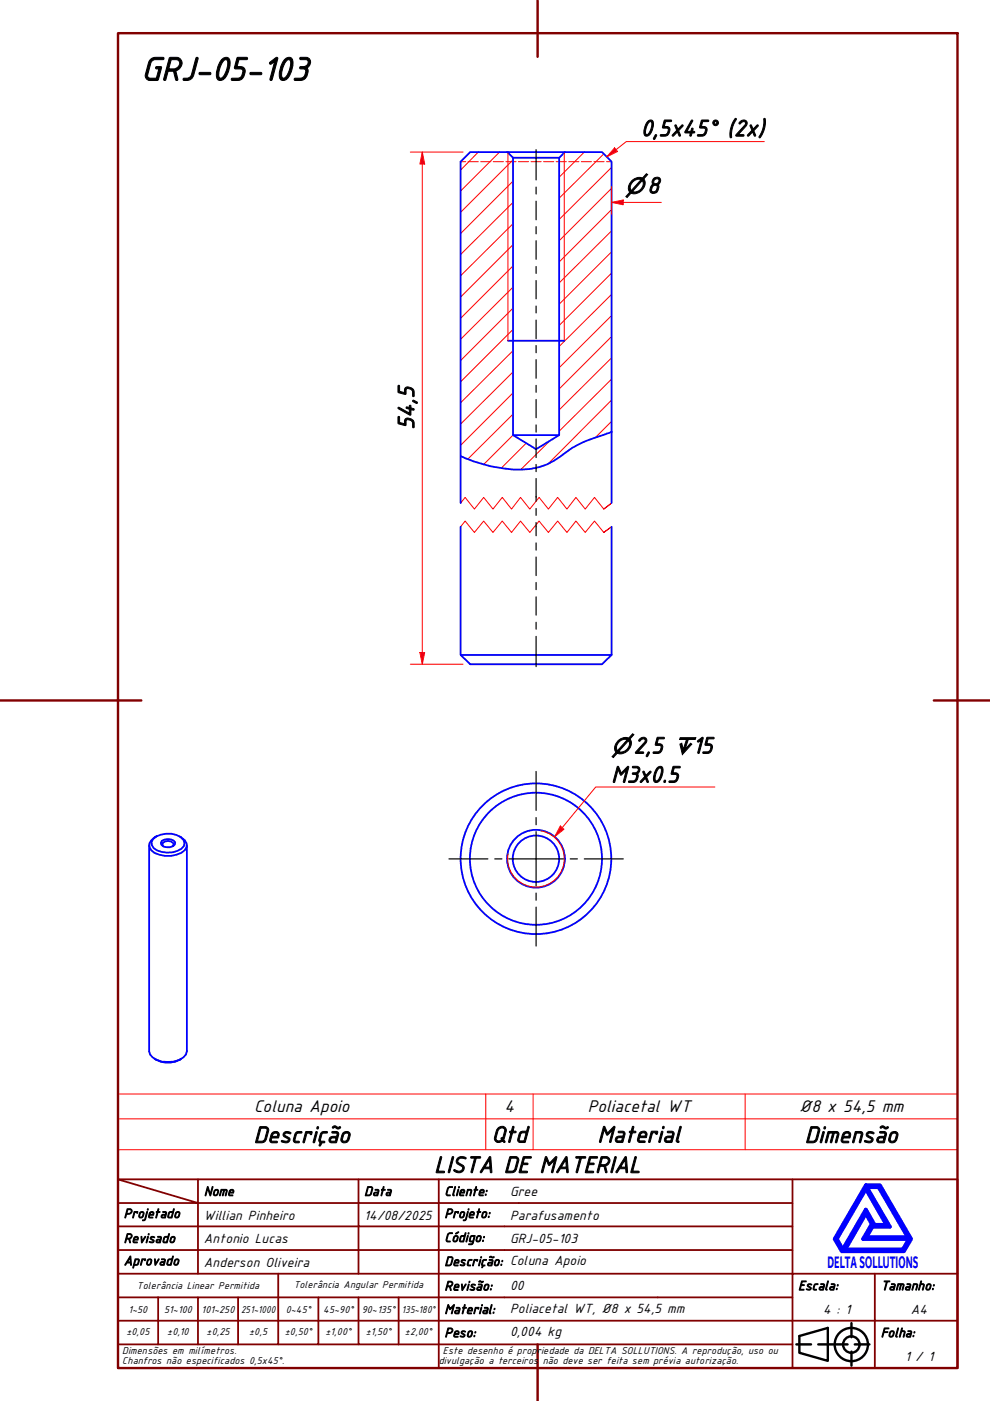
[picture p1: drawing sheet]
<svg xmlns="http://www.w3.org/2000/svg" width="210mm" height="297mm" viewBox="0 0 210 297" stroke-linecap="round" stroke-linejoin="round" font-family="sans-serif">
<!-- layer: Hatch (ABNT) -->
<g fill="none" stroke="#f00" stroke-width=".21">
<path d="M101.4 32.2l-3.7 3.9M105.9 32.2l-8.2 8.3M108.8 38.4l-11.1 11.1M108.8 33.9l-11.1 11.1M123.9 32.2l-5.3 5.4M128 32.6l-9.4 9.4M129.7 39.9l-11.1 11.1M129.7 35.5l-11.1 11M108.8 56.4l-11.1 11.1M108.8 51.9l-11.1 11.1M108.8 47.4l-11.1 11.1M108.8 42.9l-11.1 11.1"/>
<path d="M129.7 57.9l-11.1 11.1M129.7 53.4l-11.1 11.1M129.7 48.9l-11.1 11.1M129.7 44.4l-11.1 11.1M108.8 78.9l-11.1 11M108.8 74.3l-11.1 11.1M108.8 69.8l-11.1 11.1M108.8 65.3l-11.1 11.1M108.8 60.9l-11.1 11M129.7 75.9l-11.1 11M129.7 71.4l-11.1 11.1M129.7 66.9l-11.1 11.1"/>
<path d="M129.7 62.4l-11.1 11.1M108.8 92.3l-6.2 6.2M108.8 87.8l-9.6 9.5M108.8 83.3l-11.1 11.1M111.6 94l-5.3 5.2M116.5 93.5l-6.1 6.1M129.7 89.3l-3.5 3.5M129.7 84.8l-13.6 13.6M129.7 80.4l-11.1 11"/>
</g>
<!-- layer: Hidden (ABNT) -->
<g fill="none" stroke="#f00" stroke-width=".21">
<path d="M97.7 34.3h1M99.3 34.3h2.1M101.9 34.3h2.2M104.6 34.3h2.1M107.3 34.3h2.1M109.9 34.3h2.2M112.6 34.3h2.1M115.3 34.3h2.1M117.9 34.3h2.2M120.6 34.3h2.1M123.3 34.3h2.1M125.9 34.3h2.2"/>
<path d="M128.6 34.3h1.1"/>
</g>
<!-- layer: Linha Corte (ABNT) -->
<path d="M97.7 111.7l.9-1.2 2 2.4 2-2.4 1.9 2.4 2-2.4 2 2.4 1.9-2.4 1.9 2.4 2-2.4 2 2.4 1.9-2.4 2 2.4 1.9-2.4 2 2.4 1.9-2.4 2 2.4 1.7-1.2-1.7 1.2M97.7 106.7l.9-1.2 2 2.4 2-2.4 1.9 2.4 2-2.4 2 2.4 1.9-2.4 1.9 2.4 2-2.4 2 2.4 1.9-2.4 2 2.4 1.9-2.4 2 2.4 1.9-2.4 2 2.4 1.7-1.2-1.7 1.2" fill="none" stroke="#f00" stroke-width=".21"/>
<!-- layer: Visible (ABNT) -->
<g fill="none" stroke="#00f" stroke-width=".38">
<path d="M107.6 32.2h12.2M108.8 33.5h9.8M107.7 72.2h11.9M108.8 92.3h9.8M129.7 91.6v-57.3l-2.1-2.1h-7.8l-1.2 1.3v58.8l-4.9 2.9-4.9-2.9v-58.8l-1.2-1.3h-7.9l-2 2.1v72.4M129.7 91.6l-.6 .2a29.1 29.1 0 0 0-10.4 5.1 16 16 0 0 1-13.2 2.2 28.8 28.8 0 0 1-7.8-2.4M129.7 91.6v15.1M97.7 111.7v27.2h32l-2.1 1.9h-27.9l-2-1.9M129.7 111.7v27.2M31.6 179.2v43.7a3 3 0 0 0 2.8 2.2 5.2 5.2 0 0 0 5-1.5l.2-.7v-43.7M32.4 177.9a4.8 4.8 0 0 1 6.5 .1l.2 .7-.1 .7a4.8 4.8 0 0 1-6.4 .4l-.4-.6-.1-.7zM33.1 177.3a2.19 2.19 0 0 0-1.4 2.3l.4 .7a5.7 5.7 0 0 0 7.1 0l.4-.7a2.19 2.19 0 0 0-1.5-2.3"/>
<path d="M34.3 178.3a2.22 2.22 0 0 1 2.8 .3 1.36 1.36 0 0 1-1.7 1l-.7-.1-.5-.4-.1-.4zM34.7 179.4l-.3-.3 .1-.4a1.44 1.44 0 0 1 2.3 .4l-.2 .3M32.8 224.5a5.5 5.5 0 0 0 5.6 0"/>
<circle cx="113.6" cy="182.1" r="6.1"/>
<circle cx="113.6" cy="182.1" r="4.9"/>
<circle cx="113.6" cy="182.1" r="14"/>
<circle cx="113.6" cy="182.1" r="16"/>
</g>
<!-- layer: Visible Narrow (ABNT) -->
<path d="M107.7 32.4v39.8M119.6 32.4v39.8M114.7 176.2a6 6 0 0 1 4.8 6.9 6 6 0 0 1-6.9 4.9 6 6 0 0 1-4.9-7" fill="none" stroke="#f00" stroke-width=".21"/>
<path d="M25 237.2h178v-5.2h-178v11.8M103 232v11.8M113 232v11.8M158 232v11.8M203 237.2v6.6h-178M25 243.8v6.2h178v-6.2" fill="none" stroke="#f00" stroke-width=".21"/>
<!-- layer: Borda A3/A4 (ABNT) -->
<path d="M25 7h178v283.1h-178zM114 0v12.1M0 148.5h30M198 148.5h12M114 285v12" fill="none" stroke="#800000" stroke-width=".51"/>
<path d="M183.6 257.3l1.2 2.2-1.8 3.2h9.7l-1.2 2.2h-12.3zM183.6 252.1l4.4 7.6h-2.6l-1.8-3.2-4.9 8.4-1.3-2.2zM183.6 251.3h3l6.6 11.4-1.6 2.6h-13.1l-1.5-2.6zM183.8 251.7h2.5l6.2 10.6h-8.8l1.3-2.2h3.7zM185 259.7h.2l-.2 .2z" fill="none" stroke="#00f" stroke-width=".83"/>
<!-- layer: 0 -->
<path d="M178.5 265.3h13.1" fill="none" stroke="#000" stroke-width=".21"/>
<g fill="none" stroke="#800000" stroke-width=".38">
<path d="M25 250l17 5.1h-17M25 250h178v40.1h-178zM42 255.1h34v4.9h17M42 255.1v15M42 250v5.1M76 250v5.1h17v4.9M93 250v5.1h75M168 250v20.1h-143M25 260h51v10.1M25 275.1h17M33.5 275.1v9.9M50.5 275.1h-8.5v9.9"/>
<path d="M59 270.1v14.9h-8.5M67.5 275.1v9.9h-8.5M76 275.1v9.9h8.5M84.5 275.1v9.9M93 275.1h-42.5v9.9M93 260v5h-68M93 275.1v9.9h75M93 260h75M93 275.1h75M168 265h-75v10.1M185.5 270.1v9.9h17.5M203 270.1h-35v9.9h17.5v10.1"/>
<path d="M25 285h25.5M25 280h143v10.1M67.5 285h8.5M84.5 285h8.5v5.1"/>
</g>
<g fill="none" stroke="#000" stroke-width=".51">
<path d="M168.8 285h3.2M169.5 283.3l6-1.8v7l-6-1.7zM173.5 285h6.2M180.5 280.5v3M180.5 286.6v2.9M181.2 285h3.1"/>
<circle cx="180.5" cy="285.1" r="3.5"/>
<circle cx="180.5" cy="285.1" r="1.75"/>
</g>
<!-- layer: Linha de centro (ISO) -->
<g fill="none" stroke="#000" stroke-width=".25">
<path d="M113.7 31.7v6.4M113.7 39.7v1.4M113.7 42.7v3.9M113.7 48.1v1.5M113.7 51v4M113.7 56.5v1.5M113.7 59.5v3.9M113.7 64.9v1.4M113.7 67.9v3.9M113.7 73.3v1.5M113.7 76.2v4M113.7 81.7v1.5"/>
<path d="M113.7 84.7v3.9M113.7 90.1v1.5M113.7 93.1v3.9M113.7 98.5v1.5M113.7 101.5v4.8M113.7 107.8v1.5M113.7 110.8v2.8M113.7 115.1v1.5M113.7 118.1v3.9M113.7 123.5v1.5M113.7 126.5v3.9M113.7 131.9v1.5"/>
<path d="M113.7 134.9v6.4"/>
</g>
<!-- layer: Marca de centro (ISO) -->
<path d="M113.7 163.6v8.2M113.7 173.3v1.6M113.7 176.3v11.5M95.2 182.1h8.2M104.9 182.1h1.5M107.9 182.1h11.5M113.7 189.3v1.6M113.7 192.3v8.3M120.9 182.1h1.5M123.9 182.1h8.2" fill="none" stroke="#000" stroke-width=".25"/>
<path d="M89.5 138.4v2.4" fill="none" stroke="#f00" stroke-width=".21"/>
<path d="M89 138.4h1l-.5 2.4z" fill="#f00"/>
<path d="M89.5 32.2v2.6M89 138.4h1l-.5 2.4z" fill="none" stroke="#f00" stroke-width=".21"/>
<path d="M89.5 32.2l.5 2.6h-1z" fill="#f00"/>
<path d="M87 32.2h11.2M89.5 32.2l.5 2.6h-1zM89.5 34.8v103.6M129.7 42.9h2.4M87 140.8h11.2" fill="none" stroke="#f00" stroke-width=".21"/>
<path d="M129.7 42.9l2.4-.5v1z" fill="#f00"/>
<path d="M129.7 39.5v5.9M129.7 42.9l2.4-.5v1zM132.1 42.9h8.1" fill="none" stroke="#f00" stroke-width=".21"/>
<path d="M119.2 175.5l-1.6 1.9" fill="none" stroke="#f00" stroke-width=".21"/>
<path d="M118.8 175.1l.8 .7-2 1.6z" fill="#f00"/>
<path d="M130.6 31.7l-1.9 1.6M118.8 175.1l.8 .7-2 1.6zM151.6 166.9h-25.3l-7.1 8.6" fill="none" stroke="#f00" stroke-width=".21"/>
<path d="M130.3 31.4l.6 .7-2.2 1.2z" fill="#f00"/>
<path d="M130.3 31.4l.6 .7-2.2 1.2zM162.1 30h-29.3l-2.2 1.7" fill="none" stroke="#f00" stroke-width=".21"/>
<text font-size="7.6" x="30" y="17.1">GRJ-05-103</text>
<g font-size="5.3">
<text x="135.8" y="28.9">0,5x45° (2x)</text>
<text x="87.8" y="91.1" transform="rotate(-90 87.8 91.1)">54,5</text>
<text x="129.6" y="165.9">M3x0.5</text>
<text x="53.8" y="242.3">Descrição</text>
<text x="104.2" y="242.2">Qtd</text>
<text x="126.7" y="242.2">Material</text>
<text x="170.6" y="242.3">Dimensão</text>
<text x="92.1" y="248.7">LISTA DE MATERIAL</text>
</g>
<g font-size="4.8">
<text x="132.5" y="41">⌀8</text>
<text x="129.6" y="159.8">⌀2,5 ↧15</text>
</g>
<g font-size="3.9">
<text x="53.9" y="235.8">Coluna Apoio</text>
<text x="106.9" y="235.8">4</text>
<text x="124.7" y="235.8">Poliacetal WT</text>
<text x="169.4" y="235.8">Ø8 x 54,5 mm</text>
</g>
<text font-size="3.8" fill="#00f" x="175.5" y="268.8">DELTASOLLUTIONS</text>
<g font-size="3">
<text x="43.2" y="253.5">Nome</text>
<text x="77.2" y="253.5">Data</text>
<text x="94.2" y="253.5">Cliente:</text>
<text x="108.1" y="253.5">Gree</text>
<text x="26.2" y="263.5">Revisado</text>
<text x="26.2" y="258.2">Projetado</text>
<text x="43.2" y="258.6">Willian Pinheiro</text>
<text x="43.2" y="263.5">Antonio Lucas</text>
<text x="77.2" y="258.6">14/08/2025</text>
<text x="94.2" y="263.3">Código:</text>
<text x="94.2" y="258.2">Projeto:</text>
<text x="108.1" y="263.5">GRJ-05-103</text>
<text x="108.1" y="258.6">Parafusamento</text>
<text x="26.2" y="268.3">Aprovado</text>
<text x="43.2" y="268.5">Anderson Oliveira</text>
<text x="94.2" y="268.4">Descrição: Coluna Apoio</text>
<text x="94.2" y="273.6">Revisão:</text>
<text x="108.1" y="273.5">00</text>
<text x="169.2" y="273.5">Escala:</text>
<text x="186.8" y="273.5">Tamanho:</text>
<text x="94.2" y="278.6">Material:</text>
<text x="108.1" y="278.4">Poliacetal WT, Ø8 x 54,5 mm</text>
<text x="174.5" y="278.6">4 : 1</text>
<text x="193.1" y="278.6">A4</text>
<text x="94.2" y="283.5">Peso:</text>
<text x="108.1" y="283.3">0,004 kg</text>
<text x="186.8" y="283.5">Folha:</text>
<text x="191.9" y="288.5">1 / 1</text>
</g>
<g font-size="2.3">
<text x="29" y="273.4">Tolerância Linear Permitida</text>
<text x="62.3" y="273.2">Tolerância Angular Permitida</text>
<text x="27.2" y="278.3">1~50</text>
<text x="34.8" y="278.3">51~100</text>
<text x="42.7" y="278.3">101~250</text>
<text x="51.1" y="278.3">251~1000</text>
<text x="60.6" y="278.3">0~45°</text>
<text x="68.5" y="278.3">45~90°</text>
<text x="76.7" y="278.3">90~135°</text>
<text x="85.2" y="278.3">135~180°</text>
<text x="25.9" y="287.1">Dimensões em milímetros.</text>
<text x="26.8" y="283.1">±0,05</text>
<text x="35.4" y="283.1">±0,10</text>
<text x="43.8" y="283.1">±0,25</text>
<text x="52.8" y="283.1">±0,5</text>
<text x="60.4" y="283.1">±0,50°</text>
<text x="69" y="283.1">±1,00°</text>
<text x="77.5" y="283.1">±1,50°</text>
<text x="85.9" y="283.1">±2,00°</text>
<text x="93.9" y="287.1">Este desenho é propriedade da DELTA SOLLUTIONS. A reprodução, uso ou</text>
<text x="25.9" y="289.2">Chanfros não especificados 0,5x45°.</text>
<text x="93" y="289.2">divulgação a terceiros</text>
<text x="115.1" y="289.2">não deve ser feita sem prévia autorização.</text>
</g>
</svg>
